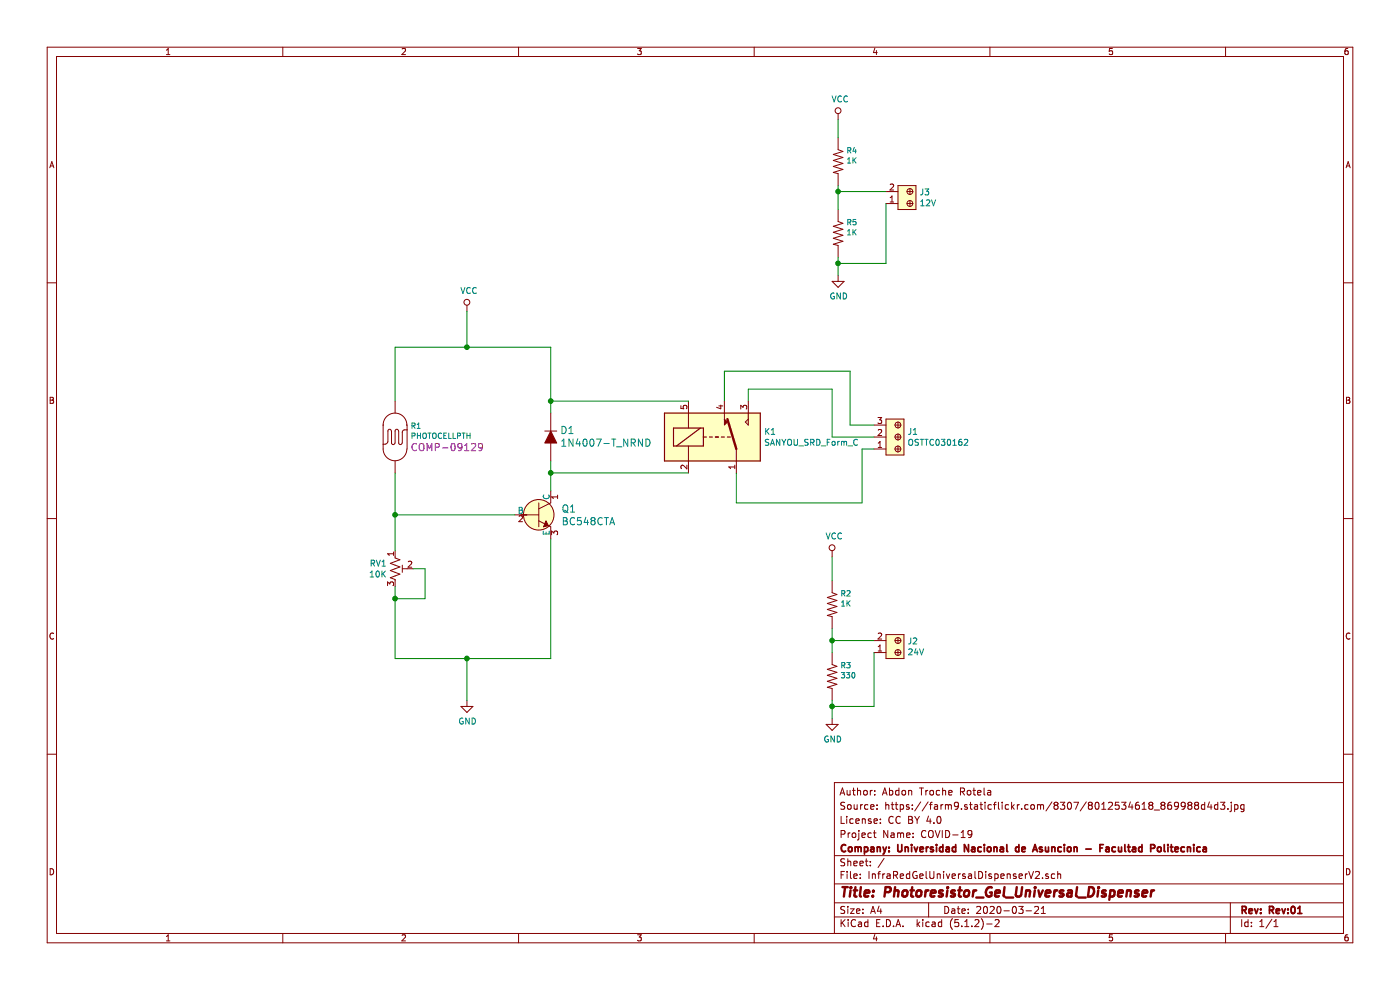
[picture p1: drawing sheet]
EESchema Schematic File Version 4
LIBS:InfraRedGelUniversalDispenserV2-cache
EELAYER 29 0
EELAYER END
$Descr A4 11693 8268
encoding utf-8
Sheet 1 1
Title "Photoresistor_Gel_Universal_Dispenser"
Date "2020-03-21"
Rev "Rev:01"
Comp "Company: Universidad Nacional de Asuncion - Facultad Politecnica"
Comment1 "Project Name: COVID-19"
Comment2 "License: CC BY 4.0"
Comment3 "Source: https://farm9.staticflickr.com/8307/8012534618_869988d4d3.jpg"
Comment4 "Author: Abdon Troche Rotela"
$EndDescr
$Comp
L dk_Transistors-Bipolar-BJT-Single:BC548CTA Q1
U 1 1
P 4500 4300
F 0 "Q1" H 4688 4353 60  0000 L CNN
F 1 "BC548CTA" H 4688 4247 60  0000 L CNN
F 2 "digikey-footprints:TO-92-3_Formed_Leads" H 4700 4500 60  0001 L CNN
F 3 "https://media.digikey.com/pdf/Data%20Sheets/ON%20Semiconductor%20PDFs/BC546-50.pdf" H 4700 4600 60  0001 L CNN
F 4 "BC548CTAFSCT-ND" H 4700 4700 60  0001 L CNN "Digi-Key_PN"
F 5 "BC548CTA" H 4700 4800 60  0001 L CNN "MPN"
F 6 "Discrete Semiconductor Products" H 4700 4900 60  0001 L CNN "Category"
F 7 "Transistors - Bipolar (BJT) - Single" H 4700 5000 60  0001 L CNN "Family"
F 8 "https://media.digikey.com/pdf/Data%20Sheets/ON%20Semiconductor%20PDFs/BC546-50.pdf" H 4700 5100 60  0001 L CNN "DK_Datasheet_Link"
F 9 "/product-detail/en/on-semiconductor/BC548CTA/BC548CTAFSCT-ND/3478140" H 4700 5200 60  0001 L CNN "DK_Detail_Page"
F 10 "TRANS NPN 30V 0.1A TO-92" H 4700 5300 60  0001 L CNN "Description"
F 11 "ON Semiconductor" H 4700 5400 60  0001 L CNN "Manufacturer"
F 12 "Active" H 4700 5500 60  0001 L CNN "Status"
	1    4500 4300
	1    0    0    -1  
$EndComp
$Comp
L Device:R_POT_TRIM_US RV1
U 1 1
P 3300 4750
F 0 "RV1" H 3232 4796 50  0000 R CNN
F 1 "10K" H 3232 4705 50  0000 R CNN
F 2 "Potentiometer_THT:Potentiometer_Bourns_3386F_Vertical" H 3300 4750 50  0001 C CNN
F 3 "~" H 3300 4750 50  0001 C CNN
	1    3300 4750
	1    0    0    -1  
$EndComp
$Comp
L SparkFun-Sensors:PHOTOCELLPTH R1
U 1 1
P 3300 3650
F 0 "R1" V 3205 3778 45  0000 L CNN
F 1 "PHOTOCELLPTH" V 3289 3778 45  0000 L CNN
F 2 "Silicon-Custom:PHOTOCELL" H 3300 3900 20  0001 C CNN
F 3 "" H 3300 3650 60  0001 C CNN
F 4 "COMP-09129" V 3384 3778 60  0000 L CNN "Field4"
	1    3300 3650
	0    1    1    0   
$EndComp
$Comp
L dk_Diodes-Rectifiers-Single:1N4007-T_NRND D1
U 1 1
P 4600 3650
F 0 "D1" V 4653 3572 60  0000 R CNN
F 1 "1N4007-T_NRND" V 4547 3572 60  0000 R CNN
F 2 "digikey-footprints:DO-41" H 4800 3850 60  0001 L CNN
F 3 "https://www.diodes.com/assets/Datasheets/ds28002.pdf" H 4800 3950 60  0001 L CNN
F 4 "1N4007DICT-ND" H 4800 4050 60  0001 L CNN "Digi-Key_PN"
F 5 "1N4007-T" H 4800 4150 60  0001 L CNN "MPN"
F 6 "Discrete Semiconductor Products" H 4800 4250 60  0001 L CNN "Category"
F 7 "Diodes - Rectifiers - Single" H 4800 4350 60  0001 L CNN "Family"
F 8 "https://www.diodes.com/assets/Datasheets/ds28002.pdf" H 4800 4450 60  0001 L CNN "DK_Datasheet_Link"
F 9 "/product-detail/en/diodes-incorporated/1N4007-T/1N4007DICT-ND/76454" H 4800 4550 60  0001 L CNN "DK_Detail_Page"
F 10 "DIODE GEN PURP 1KV 1A DO41" H 4800 4650 60  0001 L CNN "Description"
F 11 "Diodes Incorporated" H 4800 4750 60  0001 L CNN "Manufacturer"
F 12 "Not For New Designs" H 4800 4850 60  0001 L CNN "Status"
	1    4600 3650
	0    -1   -1   0   
$EndComp
$Comp
L Relay:SANYOU_SRD_Form_C K1
U 1 1
P 5950 3650
F 0 "K1" H 6380 3696 50  0000 L CNN
F 1 "SANYOU_SRD_Form_C" H 6380 3605 50  0000 L CNN
F 2 "Relay_THT:Relay_SPDT_SANYOU_SRD_Series_Form_C" H 6400 3600 50  0001 L CNN
F 3 "http://www.sanyourelay.ca/public/products/pdf/SRD.pdf" H 5950 3650 50  0001 C CNN
	1    5950 3650
	1    0    0    -1  
$EndComp
Wire Wire Line
	3450 4750 3550 4750
Wire Wire Line
	3550 4750 3550 5000
Wire Wire Line
	3550 5000 3300 5000
Wire Wire Line
	3300 5000 3300 4900
Wire Wire Line
	4300 4300 3300 4300
Connection ~ 3300 4300
Wire Wire Line
	3300 4300 3300 4600
Wire Wire Line
	3300 5000 3300 5500
Wire Wire Line
	3300 5500 3900 5500
Wire Wire Line
	4600 5500 4600 4500
Connection ~ 3300 5000
Wire Wire Line
	3300 3950 3300 4300
Wire Wire Line
	4600 3850 4600 3950
Wire Wire Line
	5750 3950 4600 3950
Connection ~ 4600 3950
Wire Wire Line
	4600 3950 4600 4100
Wire Wire Line
	5750 3350 4600 3350
Wire Wire Line
	4600 3350 4600 3450
Wire Wire Line
	4600 3350 4600 2900
Wire Wire Line
	4600 2900 3900 2900
Wire Wire Line
	3300 2900 3300 3350
Connection ~ 4600 3350
$Comp
L power:VCC #PWR0101
U 1 1
P 3900 2600
F 0 "#PWR0101" H 3900 2450 50  0001 C CNN
F 1 "VCC" H 3917 2773 50  0000 C CNN
F 2 "" H 3900 2600 50  0001 C CNN
F 3 "" H 3900 2600 50  0001 C CNN
	1    3900 2600
	1    0    0    -1  
$EndComp
$Comp
L power:GND #PWR0102
U 1 1
P 3900 5850
F 0 "#PWR0102" H 3900 5600 50  0001 C CNN
F 1 "GND" H 3905 5677 50  0000 C CNN
F 2 "" H 3900 5850 50  0001 C CNN
F 3 "" H 3900 5850 50  0001 C CNN
	1    3900 5850
	1    0    0    -1  
$EndComp
Wire Wire Line
	3900 5850 3900 5500
Connection ~ 3900 5500
Wire Wire Line
	3900 5500 4600 5500
Wire Wire Line
	3900 2600 3900 2900
Connection ~ 3900 2900
Wire Wire Line
	3900 2900 3300 2900
$Comp
L dk_Terminal-Blocks-Wire-to-Board:1935161 J3
U 1 1
P 7600 1700
F 0 "J3" V 7691 1622 50  0000 R CNN
F 1 "12V" V 7600 1622 50  0000 R CNN
F 2 "digikey-footprints:Terminal_Block_D1.3mm_P5mm" H 7800 1900 60  0001 L CNN
F 3 "https://media.digikey.com/pdf/Data%20Sheets/Phoenix%20Contact%20PDFs/1935161.pdf" H 7800 2000 60  0001 L CNN
F 4 "277-1667-ND" H 7800 2100 60  0001 L CNN "Digi-Key_PN"
F 5 "1935161" H 7800 2200 60  0001 L CNN "MPN"
F 6 "Connectors, Interconnects" H 7800 2300 60  0001 L CNN "Category"
F 7 "Terminal Blocks - Wire to Board" H 7800 2400 60  0001 L CNN "Family"
F 8 "https://media.digikey.com/pdf/Data%20Sheets/Phoenix%20Contact%20PDFs/1935161.pdf" H 7800 2500 60  0001 L CNN "DK_Datasheet_Link"
F 9 "/product-detail/en/phoenix-contact/1935161/277-1667-ND/568614" H 7800 2600 60  0001 L CNN "DK_Detail_Page"
F 10 "TERM BLK 2POS SIDE ENTRY 5MM PCB" H 7800 2700 60  0001 L CNN "Description"
F 11 "Phoenix Contact" H 7800 2800 60  0001 L CNN "Manufacturer"
F 12 "Active" H 7800 2900 60  0001 L CNN "Status"
	1    7600 1700
	0    -1   -1   0   
$EndComp
$Comp
L dk_Terminal-Blocks-Wire-to-Board:1935161 J2
U 1 1
P 7500 5450
F 0 "J2" V 7591 5372 50  0000 R CNN
F 1 "24V" V 7500 5372 50  0000 R CNN
F 2 "digikey-footprints:Terminal_Block_D1.3mm_P5mm" H 7700 5650 60  0001 L CNN
F 3 "https://media.digikey.com/pdf/Data%20Sheets/Phoenix%20Contact%20PDFs/1935161.pdf" H 7700 5750 60  0001 L CNN
F 4 "277-1667-ND" H 7700 5850 60  0001 L CNN "Digi-Key_PN"
F 5 "1935161" H 7700 5950 60  0001 L CNN "MPN"
F 6 "Connectors, Interconnects" H 7700 6050 60  0001 L CNN "Category"
F 7 "Terminal Blocks - Wire to Board" H 7700 6150 60  0001 L CNN "Family"
F 8 "https://media.digikey.com/pdf/Data%20Sheets/Phoenix%20Contact%20PDFs/1935161.pdf" H 7700 6250 60  0001 L CNN "DK_Datasheet_Link"
F 9 "/product-detail/en/phoenix-contact/1935161/277-1667-ND/568614" H 7700 6350 60  0001 L CNN "DK_Detail_Page"
F 10 "TERM BLK 2POS SIDE ENTRY 5MM PCB" H 7700 6450 60  0001 L CNN "Description"
F 11 "Phoenix Contact" H 7700 6550 60  0001 L CNN "Manufacturer"
F 12 "Active" H 7700 6650 60  0001 L CNN "Status"
	1    7500 5450
	0    -1   -1   0   
$EndComp
$Comp
L dk_Terminal-Blocks-Wire-to-Board:OSTTC030162 J1
U 1 1
P 7500 3750
F 0 "J1" V 7641 3672 50  0000 R CNN
F 1 "OSTTC030162" V 7550 3672 50  0000 R CNN
F 2 "digikey-footprints:Term_Block_1x3_P5mm" H 7700 3950 60  0001 L CNN
F 3 "http://www.on-shore.com/wp-content/uploads/OSTTCXX0162.pdf" H 7700 4050 60  0001 L CNN
F 4 "ED2601-ND" H 7700 4150 60  0001 L CNN "Digi-Key_PN"
F 5 "OSTTC030162" H 7700 4250 60  0001 L CNN "MPN"
F 6 "Connectors, Interconnects" H 7700 4350 60  0001 L CNN "Category"
F 7 "Terminal Blocks - Wire to Board" H 7700 4450 60  0001 L CNN "Family"
F 8 "http://www.on-shore.com/wp-content/uploads/OSTTCXX0162.pdf" H 7700 4550 60  0001 L CNN "DK_Datasheet_Link"
F 9 "/product-detail/en/on-shore-technology-inc/OSTTC030162/ED2601-ND/614550" H 7700 4650 60  0001 L CNN "DK_Detail_Page"
F 10 "TERM BLK 3POS SIDE ENTRY 5MM PCB" H 7700 4750 60  0001 L CNN "Description"
F 11 "On Shore Technology Inc." H 7700 4850 60  0001 L CNN "Manufacturer"
F 12 "Active" H 7700 4950 60  0001 L CNN "Status"
	1    7500 3750
	0    -1   -1   0   
$EndComp
Wire Wire Line
	7300 3750 7200 3750
Wire Wire Line
	7200 3750 7200 4200
Wire Wire Line
	7200 4200 6150 4200
Wire Wire Line
	6150 4200 6150 3950
Wire Wire Line
	6250 3350 6250 3250
Wire Wire Line
	6250 3250 6950 3250
Wire Wire Line
	6950 3250 6950 3650
Wire Wire Line
	6950 3650 7300 3650
Wire Wire Line
	6050 3350 6050 3100
Wire Wire Line
	6050 3100 7100 3100
Wire Wire Line
	7100 3100 7100 3550
Wire Wire Line
	7100 3550 7300 3550
$Comp
L power:VCC #PWR0103
U 1 1
P 7000 1000
F 0 "#PWR0103" H 7000 850 50  0001 C CNN
F 1 "VCC" H 7017 1173 50  0000 C CNN
F 2 "" H 7000 1000 50  0001 C CNN
F 3 "" H 7000 1000 50  0001 C CNN
	1    7000 1000
	1    0    0    -1  
$EndComp
$Comp
L power:GND #PWR0104
U 1 1
P 7000 2300
F 0 "#PWR0104" H 7000 2050 50  0001 C CNN
F 1 "GND" H 7005 2127 50  0000 C CNN
F 2 "" H 7000 2300 50  0001 C CNN
F 3 "" H 7000 2300 50  0001 C CNN
	1    7000 2300
	1    0    0    -1  
$EndComp
$Comp
L SparkFun-Resistors:RESISTORAXIAL-0.3 R4
U 1 1
P 7000 1350
F 0 "R4" V 6905 1418 45  0000 L CNN
F 1 "1K" V 6989 1418 45  0000 L CNN
F 2 "AXIAL-0.3" H 7000 1500 20  0001 C CNN
F 3 "" H 7000 1350 60  0001 C CNN
F 4 " " V 7084 1418 60  0000 L CNN "Field4"
	1    7000 1350
	0    1    1    0   
$EndComp
$Comp
L SparkFun-Resistors:RESISTORAXIAL-0.3 R5
U 1 1
P 7000 1950
F 0 "R5" V 6905 2018 45  0000 L CNN
F 1 "1K" V 6989 2018 45  0000 L CNN
F 2 "AXIAL-0.3" H 7000 2100 20  0001 C CNN
F 3 "" H 7000 1950 60  0001 C CNN
F 4 " " V 7084 2018 60  0000 L CNN "Field4"
	1    7000 1950
	0    1    1    0   
$EndComp
$Comp
L SparkFun-Resistors:RESISTORAXIAL-0.3 R2
U 1 1
P 6950 5050
F 0 "R2" V 6855 5118 45  0000 L CNN
F 1 "1K" V 6939 5118 45  0000 L CNN
F 2 "AXIAL-0.3" H 6950 5200 20  0001 C CNN
F 3 "" H 6950 5050 60  0001 C CNN
F 4 " " V 7034 5118 60  0000 L CNN "Field4"
	1    6950 5050
	0    1    1    0   
$EndComp
$Comp
L SparkFun-Resistors:RESISTORAXIAL-0.3 R3
U 1 1
P 6950 5650
F 0 "R3" V 6855 5718 45  0000 L CNN
F 1 "330" V 6939 5718 45  0000 L CNN
F 2 "AXIAL-0.3" H 6950 5800 20  0001 C CNN
F 3 "" H 6950 5650 60  0001 C CNN
F 4 " " V 7034 5718 60  0000 L CNN "Field4"
	1    6950 5650
	0    1    1    0   
$EndComp
Wire Wire Line
	7000 1550 7000 1600
Wire Wire Line
	7000 2150 7000 2200
Wire Wire Line
	7000 1000 7000 1150
Wire Wire Line
	7400 1600 7000 1600
Connection ~ 7000 1600
Wire Wire Line
	7000 1600 7000 1750
Wire Wire Line
	7400 1700 7400 2200
Wire Wire Line
	7400 2200 7000 2200
Connection ~ 7000 2200
Wire Wire Line
	7000 2200 7000 2300
$Comp
L power:VCC #PWR0105
U 1 1
P 6950 4650
F 0 "#PWR0105" H 6950 4500 50  0001 C CNN
F 1 "VCC" H 6967 4823 50  0000 C CNN
F 2 "" H 6950 4650 50  0001 C CNN
F 3 "" H 6950 4650 50  0001 C CNN
	1    6950 4650
	1    0    0    -1  
$EndComp
$Comp
L power:GND #PWR0106
U 1 1
P 6950 6000
F 0 "#PWR0106" H 6950 5750 50  0001 C CNN
F 1 "GND" H 6955 5827 50  0000 C CNN
F 2 "" H 6950 6000 50  0001 C CNN
F 3 "" H 6950 6000 50  0001 C CNN
	1    6950 6000
	1    0    0    -1  
$EndComp
Wire Wire Line
	6950 6000 6950 5900
Wire Wire Line
	6950 5450 6950 5350
Wire Wire Line
	7300 5350 6950 5350
Connection ~ 6950 5350
Wire Wire Line
	6950 5350 6950 5250
Wire Wire Line
	6950 4850 6950 4650
Wire Wire Line
	7300 5450 7300 5900
Wire Wire Line
	7300 5900 6950 5900
Connection ~ 6950 5900
Wire Wire Line
	6950 5900 6950 5850
$EndSCHEMATC
